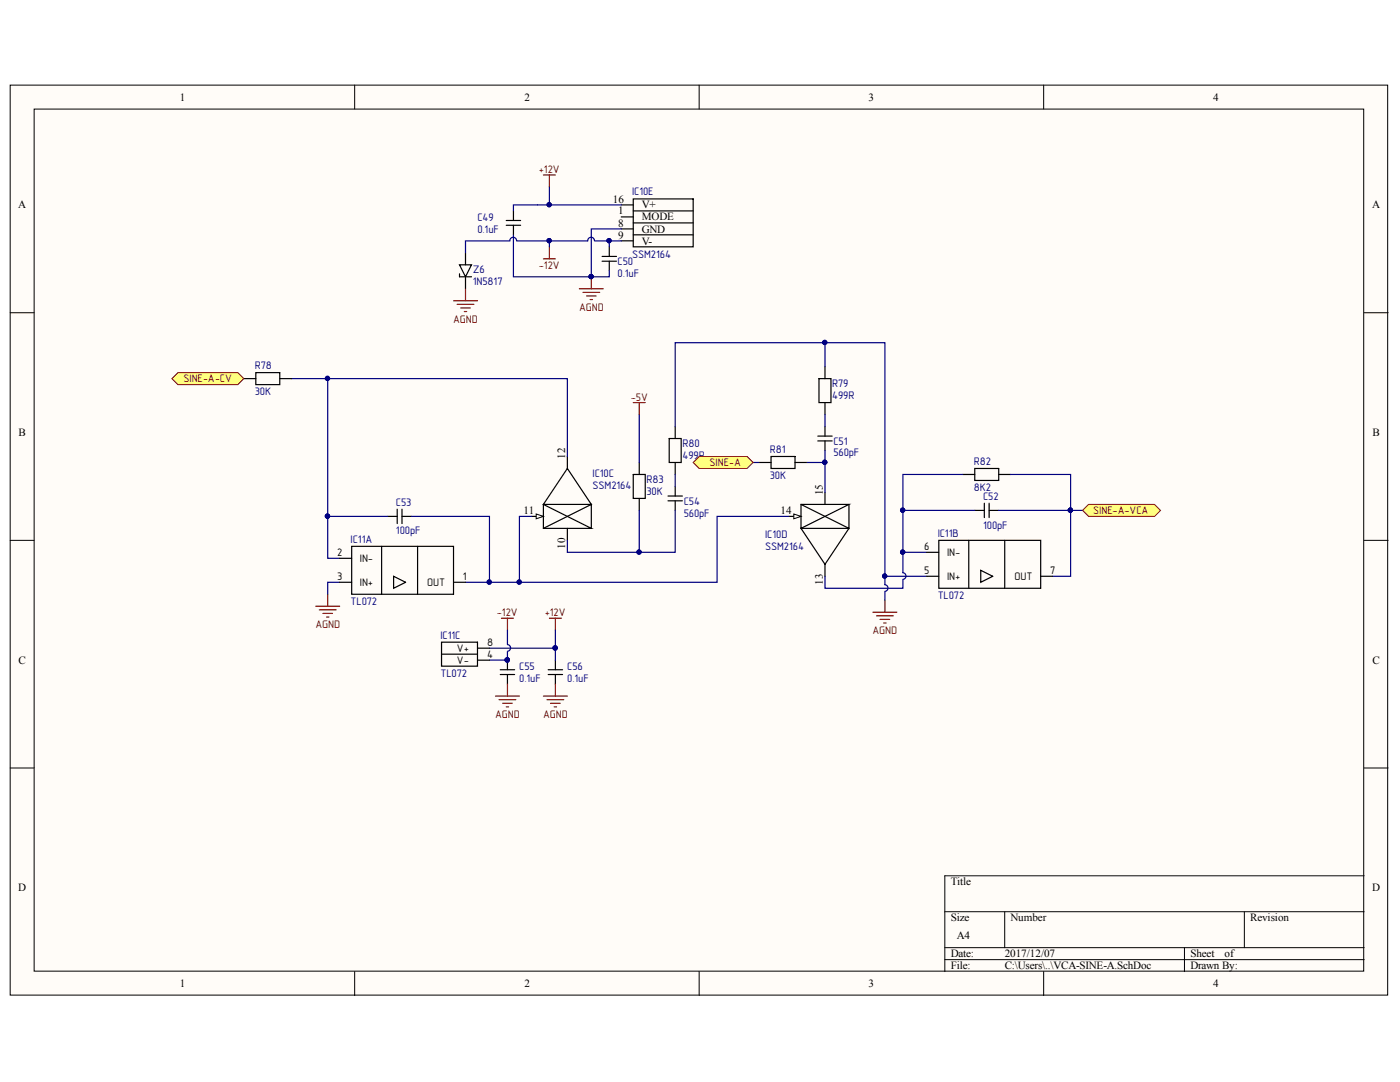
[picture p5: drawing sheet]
<svg xmlns="http://www.w3.org/2000/svg" width="279mm" height="216mm" viewBox="0 0 279 216" stroke-linecap="round" stroke-linejoin="round" font-family="sans-serif">
<g fill="#fffcf8" stroke="#000" stroke-width=".2">
<path d="M2 17h274.9v181.6h-274.9z"/>
<path d="M6.8 21.8h265.4v172h-265.4z"/>
</g>
<g fill="none" stroke="#000" stroke-width=".2">
<path d="M70.8 17v4.8M139.5 17v4.8M208.3 17v4.8M2 62.4h4.8M272.3 62.4h4.7M2 107.8h4.8M272.3 107.8h4.7M2 153.2h4.8M272.3 153.2h4.7M272.3 174.8h-83.7v19.1M70.8 193.9v4.8M139.5 193.9v4.8"/>
<path d="M188.6 181.9h83.7M188.6 189.1h83.7M188.6 191.5h83.7M200.5 181.9v7.2M208.3 193.9v4.8M236.4 189.1v4.8M248.3 181.9v7.2"/>
</g>
<path d="M164.6 98.3v2.4M77.4 103h1.9M79.3 101.6v2.9M80.2 103h1.9M80.2 101.6v2.9M157.5 103h2.4" fill="none" stroke="#000" stroke-width=".24"/>
<path d="M158.4 102.6l1.5 .4-1.5 .5z" fill="#fffcf8"/>
<path d="M158.4 102.6l1.5 .4-1.5 .5z" fill="none" stroke="#000" stroke-width=".2"/>
<g fill="none" stroke="#000" stroke-width=".24">
<path d="M163.4 75.6h2.4v4.7h-2.4zM164.6 73.2v2.4M151.5 92.3h2.4M153.9 91.1h4.8v2.4h-4.8zM158.7 92.3h2.4M163.2 87h2.9M163.2 88h2.9M164.6 80.3v2.4M164.6 85.1v1.9M164.6 88v1.9M192.1 94.7h2.4M194.5 93.5h4.8v2.4h-4.8z"/>
<path d="M199.3 94.7h2.4M106.1 103h2.3M113.2 105.4v2.4M159.9 105.4h9.5l-4.8 7.2zM159.9 100.7h9.5l-9.5 4.7zM159.9 100.7l9.5 4.7v-4.7M164.6 112.6v2.4M194.5 101.8h1.9M196.4 100.4v2.9M197.4 101.8h1.9M197.4 100.4v2.9"/>
</g>
<path d="M161.1 92.3h3.5M164.6 89.9v8.4M164.6 82.7v2.4M201.7 94.7h12v20.3h-3.6M176.6 115h8.4M180.2 101.8h14.3M199.3 101.8h16.8" fill="none" stroke="#000080" stroke-width=".24"/>
<g fill="#000080" stroke="#000080" stroke-width=".2">
<circle cx="164.6" cy="92.2" r=".43"/>
<circle cx="180.1" cy="101.8" r=".43"/>
<circle cx="213.6" cy="101.8" r=".43"/>
<circle cx="176.6" cy="114.9" r=".43"/>
</g>
<path d="M176.6 119.8v2.4M174.2 122.2h4.8M174.9 122.9h3.4M175.6 123.6h2M176.4 124.3h.4" fill="none" stroke="#800000" stroke-width=".24"/>
<path d="M107 102.6l1.4 .4-1.4 .5z" fill="#fffcf8"/>
<path d="M107 102.6l1.4 .4-1.4 .5z" fill="none" stroke="#000" stroke-width=".2"/>
<g fill="none" stroke="#000" stroke-width=".24">
<path d="M48.7 75.6h2.4M51.1 74.4h4.7v2.3h-4.7zM55.8 75.6h2.4M113.2 93.5l4.8 7.2h-9.6zM113.2 91.1v2.4M126.4 94.7h2.4v4.8h-2.4zM127.6 92.3v2.4M127.6 99.5v2.3M133.3 99h2.9M133.3 99.9h2.9M133.6 87.5h2.3v4.8h-2.3zM134.7 85.1v2.4"/>
<path d="M134.7 92.3v2.4M134.7 97.1v1.9M134.7 99.9v1.9M108.4 100.7l9.6 4.7h-9.6zM108.4 105.4l9.6-4.7v4.7"/>
</g>
<g fill="none" stroke="#000080" stroke-width=".24">
<path d="M58.2 75.6h7.2M164.6 68.4v4.8M113.2 91.1v-15.5h-47.8v27.4M127.6 82.7v9.6M134.7 85.1v-16.7h41.9v48.3a.67 .67 0 0 1 .6 .6 .67 .67 0 0 1-.6 .7M134.7 94.7v2.4M150.3 92.3h1.2M192.1 94.7h-11.9v19.6a.67 .67 0 0 1 .6 .6 .67 .67 0 0 1-.6 .7M65.4 103v8.4h2.4M65.4 103h12M67.8 116.2h-2.4v2.4M82.1 103h15.6v13.2"/>
<path d="M106.1 103h-2.4v13.2M127.6 101.8v8.4M134.7 101.8v8.4h-21.5v-2.4M157.5 103h-14.4v13.2h-50.2M164.6 115v2.4h15.6v-1.7M176.6 118.1v1.7M180.2 110.2h4.8"/>
</g>
<g fill="#000080" stroke="#000080" stroke-width=".2">
<circle cx="97.6" cy="116.1" r=".43"/>
<circle cx="103.6" cy="116.1" r=".43"/>
<circle cx="127.5" cy="110.2" r=".43"/>
<circle cx="180.1" cy="110.2" r=".43"/>
<circle cx="180.1" cy="101.8" r=".43"/>
<circle cx="164.6" cy="68.3" r=".43"/>
<circle cx="176.6" cy="114.9" r=".43"/>
<circle cx="65.4" cy="75.5" r=".43"/>
<circle cx="65.4" cy="103" r=".43"/>
</g>
<path d="M126.4 80.3h2.4M127.6 80.3v2.4M65.4 118.6v2.4M63 121h4.8M63.7 121.7h3.4M64.4 122.4h2M65.2 123.1h.4" fill="none" stroke="#800000" stroke-width=".24"/>
<g fill="#ffff80" stroke="#800000" stroke-width=".2">
<path d="M138.3 92.3l1.2-1.2h9.6l1.2 1.2-1.2 1.2h-9.6z" fill-rule="evenodd"/>
<path d="M216.1 101.8l1.2-1.1h13.1l1.2 1.1-1.2 1.2h-13.1z" fill-rule="evenodd"/>
<path d="M34.3 75.6l1.2-1.2h12l1.2 1.2-1.2 1.1h-12z" fill-rule="evenodd"/>
</g>
<g fill="none" stroke="#000" stroke-width=".24">
<path d="M126.4 39.7h11.9v9.6h-11.9zM91.7 52.8h2.4l-1.2 2.4zM91.7 54.6v.6h2.4M92.9 50.5v2.3M92.9 55.2v2.4M101 44h2.9M101 45h2.9M102.5 42.1v1.9M102.5 45v1.9M120.2 52.1h2.8M120.2 51.2h2.8M121.6 49.3v1.9"/>
<path d="M121.6 52.1v1.9M124 40.9h2.4M124 43.3h2.4M124 48.1h2.4M124 45.7h2.4M126.4 42.1h11.9M126.4 44.5h11.9M126.4 46.9h11.9M67.8 116.2h2.4M67.8 111.4h2.4M70.2 109h20.3v9.6h-20.3zM76.2 109v9.6"/>
<path d="M78.6 115l2.3 1.2-2.3 1.2zM83.3 109v9.6M90.5 116.2h2.4M185 115h2.4M185 110.2h2.4M187.4 107.8h20.3v9.6h-20.3zM193.3 107.8v9.6M195.7 113.8l2.4 1.2-2.4 1.2zM200.5 107.8v9.6M207.7 115h2.4M88.1 128.1h7.2v4.8h-7.2zM88.1 130.5h7.2"/>
<path d="M95.3 129.3h2.4M95.3 131.7h2.4M99.8 134.6h2.9M99.8 133.6h2.9M101.3 131.7v1.9M101.3 134.6v1.9M109.4 134.6h2.9M109.4 133.6h2.9M110.8 131.7v1.9M110.8 134.6v1.9"/>
</g>
<g fill="#000080" stroke="#000080" stroke-width=".2">
<circle cx="101.2" cy="131.7" r=".43"/>
<circle cx="110.8" cy="129.3" r=".43"/>
<circle cx="109.6" cy="40.8" r=".43"/>
<circle cx="118" cy="55.2" r=".43"/>
<circle cx="121.5" cy="48" r=".43"/>
<circle cx="109.6" cy="48" r=".43"/>
</g>
<g fill="none" stroke="#800000" stroke-width=".24">
<path d="M108.4 34.9h2.4M109.6 34.9v2.4M92.9 57.6v2.4M108.4 51.6h2.4M109.6 49.3v2.3M115.6 57.6h4.8M116.3 58.3h3.4M117.1 59.1h1.9M117.8 59.8h.4M118 55.2v2.4M90.5 60h4.8M91.2 60.7h3.4"/>
<path d="M91.9 61.4h2M92.7 62.2h.4M98.9 138.9h4.8M99.6 139.6h3.3M100.1 123.4h2.4M101.3 123.4v2.3M101.3 136.5v2.4M108.4 138.9h4.8M109.2 139.6h3.3M109.6 123.4h2.4M110.8 123.4v2.3M110.8 136.5v2.4"/>
<path d="M100.3 140.3h1.9M101 141h.5M109.9 140.3h1.9M110.6 141h.5"/>
</g>
<g fill="none" stroke="#000080" stroke-width=".24">
<path d="M109.6 37.3v3.6M102.5 46.9v8.3h19.1v-1.2M103.1 48.1a.67 .67 0 0 0-.7-.8 .67 .67 0 0 0-.6 .8h-8.9v2.4M103.2 48.1h6.4M118.6 48.1a.67 .67 0 0 0-.6-.8 .67 .67 0 0 0-.7 .8h-7.7v1.2M118.7 48.1h2.9v1.2M121.6 48.1h2.4M124 40.9h-21.5v1.2M124 45.7h-6v9.5M97.7 129.3h13.1M101.3 125.7v2.9a.67 .67 0 0 1 .6 .7 .67 .67 0 0 1-.6 .7M101.3 130.1v1.6h-3.6"/>
<path d="M110.8 125.7v6"/>
</g>
<g font-size="2.2">
<text x="35.9" y="20.1">1</text>
<text x="104.7" y="20.1">2</text>
<text x="173.4" y="20.1">3</text>
<text x="242.1" y="20.1">4</text>
<text x="3.6" y="41.6">A</text>
<text x="122.3" y="40.4">16</text>
<text x="128.1" y="41.6">V+</text>
<text x="273.9" y="41.6">A</text>
<text x="123.4" y="42.8">1</text>
<text x="123.4" y="47.6">9</text>
<text x="123.4" y="45.2">8</text>
<text x="128.1" y="44">MODE</text>
<text x="128.1" y="46.4">GND</text>
<text x="128.1" y="48.8">V-</text>
<text x="3.7" y="87">B</text>
<text x="273.9" y="87">B</text>
<text x="112.8" y="91.6" transform="rotate(-90 112.8 91.6)">12</text>
<text x="164.2" y="98.8" transform="rotate(-90 164.2 98.8)">15</text>
<text x="104.5" y="102.6">11</text>
<text x="155.8" y="102.6">14</text>
<text x="67.3" y="111">2</text>
<text x="71.8" y="112.1">IN-</text>
<text x="112.8" y="109.5" transform="rotate(-90 112.8 109.5)">10</text>
<text x="184.4" y="109.8">6</text>
<text x="189" y="111">IN-</text>
<text x="67.3" y="115.8">3</text>
<text x="71.8" y="117">INa</text>
<text x="85.3" y="117">OUT</text>
<text x="92.4" y="115.8">1</text>
<text x="164.2" y="116.7" transform="rotate(-90 164.2 116.7)">13</text>
<text x="184.4" y="114.5">5</text>
<text x="189" y="115.8">INa</text>
<text x="202.5" y="115.8">OUT</text>
<text x="209.6" y="114.5">7</text>
<text x="91.2" y="130.1">Va</text>
<text x="97.2" y="128.9">8</text>
<text x="97.2" y="131.3">4</text>
<text x="3.7" y="132.4">C</text>
<text x="91.2" y="132.4">V-</text>
<text x="273.9" y="132.4">C</text>
<text x="3.6" y="177.9">D</text>
<text x="189.8" y="176.7">Title</text>
<text x="273.9" y="177.9">D</text>
<text x="189.8" y="183.9">Size</text>
<text x="201.7" y="183.9">Number</text>
<text x="249.5" y="183.9">Revision</text>
<text x="189.8" y="191">Date:</text>
<text x="190.9" y="187.4">A4</text>
<text x="200.5" y="191">2017/12/07</text>
<text x="237.6" y="191">Sheet</text>
<text x="244.4" y="191">of</text>
<text x="35.9" y="197">1</text>
<text x="104.7" y="197">2</text>
<text x="173.4" y="197">3</text>
<text x="189.8" y="193.4">File:</text>
<text x="200.5" y="193.4">C:\Users\..\VCA-SINE-A.SchDoc</text>
<text x="237.6" y="193.4">Drawn By:</text>
<text x="242.1" y="197">4</text>
</g>
<g font-size="2.2" fill="#800000">
<text x="107.5" y="34.5">a12V</text>
<text x="107.5" y="53.6">-12V</text>
<text x="90.4" y="64.4">AGND</text>
<text x="115.6" y="62">AGND</text>
<text x="36.6" y="76.3">SINE-A-CV</text>
<text x="125.9" y="79.9">-5V</text>
<text x="141.6" y="93">SINE-A</text>
<text x="218.2" y="102.6">SINE-A-VCA</text>
<text x="62.9" y="125.3">AGND</text>
<text x="99.2" y="122.9">-12V</text>
<text x="108.7" y="122.9">a12V</text>
<text x="174.1" y="126.5">AGND</text>
<text x="98.8" y="143.3">AGND</text>
<text x="108.4" y="143.3">AGND</text>
</g>
<g font-size="2.2" fill="#000080">
<text x="126.1" y="39">IC10E</text>
<text x="95.3" y="46.4">0.1uF</text>
<text x="95.3" y="44.1">C49</text>
<text x="123.3" y="52.9">C50</text>
<text x="126.1" y="51.4">SSM2164</text>
<text x="94.3" y="56.9">1N5817</text>
<text x="94.3" y="54.5">Z6</text>
<text x="123.3" y="55.3">0.1uF</text>
<text x="50.8" y="73.7">R78</text>
<text x="166.1" y="77.3">R79</text>
<text x="50.8" y="78.9">30K</text>
<text x="166.1" y="79.7">499R</text>
<text x="136.2" y="89.2">R80</text>
<text x="166.3" y="88.7">C51</text>
<text x="118.3" y="95.2">IC10C</text>
<text x="136.2" y="91.6">499R</text>
<text x="153.6" y="95.6">30K</text>
<text x="153.6" y="90.4">R81</text>
<text x="166.3" y="91.1">560pF</text>
<text x="194.3" y="92.8">R82</text>
<text x="79" y="100.9">C53</text>
<text x="118.3" y="97.6">SSM2164</text>
<text x="129" y="98.8">30K</text>
<text x="129" y="96.4">R83</text>
<text x="136.5" y="100.7">C54</text>
<text x="194.3" y="98">8K2</text>
<text x="196.2" y="99.7">C52</text>
<text x="79" y="106.6">100pF</text>
<text x="136.5" y="103.1">560pF</text>
<text x="152.7" y="107.4">IC10D</text>
<text x="187.1" y="107.1">IC11B</text>
<text x="196.2" y="105.5">100pF</text>
<text x="70" y="108.3">IC11A</text>
<text x="152.7" y="109.8">SSM2164</text>
<text x="187.1" y="119.6">TL072</text>
<text x="70" y="120.8">TL072</text>
<text x="87.9" y="127.4">IC11C</text>
<text x="87.9" y="135.1">TL072</text>
<text x="103.6" y="136.1">0.1uF</text>
<text x="103.6" y="133.7">C55</text>
<text x="113.2" y="136.1">0.1uF</text>
<text x="113.2" y="133.7">C56</text>
</g>
</svg>
